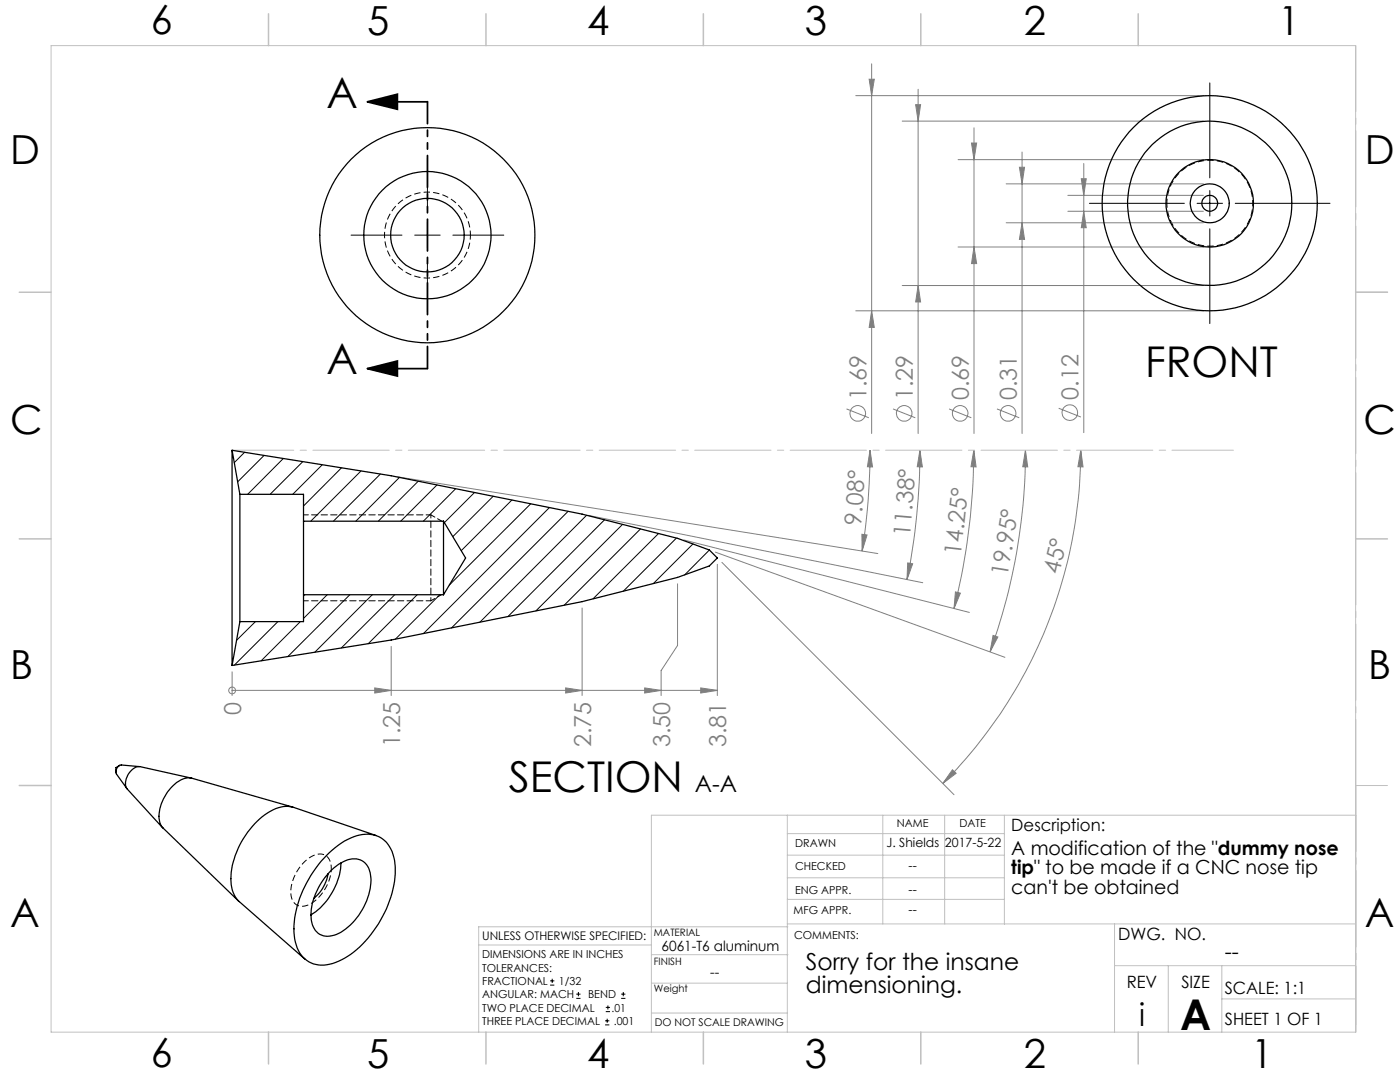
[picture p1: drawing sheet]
<svg xmlns="http://www.w3.org/2000/svg" width="279mm" height="216mm" viewBox="0 0 279 216" stroke-linecap="round" stroke-linejoin="round" font-family="sans-serif">
<g fill="none" stroke="#808080" stroke-width=".2">
<path d="M170.8 19.1h69.4M173.5 15.8h1l-.5 3.3zM174 12.7v73.8M183.2 17.8v68.7M180.1 24.2h60.1M182.7 20.9h1l-.5 3.3zM191.2 31.9h49M193.9 28.5h1l-.5 3.4zM194.4 25.5v61M200.8 36.7h39.4M203.4 33.4h1.1l-.5 3.3zM204 30.3v56.2"/>
<path d="M213.1 39h27.1M215.8 35.7h1l-.5 3.3zM216.3 32.6v53.7M180.1 57h60.1M183.2 57l.5 3.3h-1zM191.2 49.3h49M194.4 49.3l.5 3.3h-1zM200.8 44.5h39.4M204 44.5l.5 3.3h-1.1zM213.1 42.2h27.1M216.3 42.2l.5 3.2h-1zM170.8 62h69.4"/>
<path d="M174 62l.5 3.3h-1zM79.3 95.1l95.9 15.4M168.9 81.6l4.5 1.8M173.6 89.9l.5 3.3-1-.1zM173.6 89.9a125.1 125.1 0 0 1-1.6 20.1M178.2 81.6l4.5 1.8M183.6 89.9l.5 3.3-1-.1zM183.6 89.9a128.6 128.6 0 0 1-2.6 25.7M189.4 81.6l4.5 1.8M194.3 89.9l.5 3.3-1-.1zM194.3 89.9a131.3 131.3 0 0 1-3.9 31.5M199 81.6l4.4 1.8"/>
<path d="M204.6 89.9l.5 3.3-1-.1zM204.6 89.9a117.2 117.2 0 0 1-7 40.2M211.3 81.5l4.4 1.7M215.7 89.9l.4 3.3-1-.1zM215.7 89.9a94 94 0 0 1-27.5 66.4M117.4 102.8l66.7 13.5M135.2 116.5v12.3l-3.3 5v5M136.5 107.7l57 14.5M142.8 110.2l57.8 21M143.2 112.6v26.2M144.1 112.2l46.3 46.4M172 106.6l1 .2-1 3.2z"/>
<path d="M181.2 112.3l.9 .2-1.1 3.1zM190.7 118.1l1 .3-1.3 3zM46.3 137.8h.1M46.3 134.1v4.7M46.3 137.8h96.9M74.8 137.3l3.3 .5-3.3 .5zM78.1 129v9.8M112.9 137.3l3.3 .5-3.3 .5zM116.2 121.3v17.5M128.7 137.3l3.2 .5-3.2 .5zM139.8 137.3l3.4 .5-3.4 .5zM198.2 126.8l.9 .3-1.5 3z"/>
<path d="M190.1 153.6l.7 .7-2.6 2z"/>
<circle cx="171.2" cy="82.5" r="1.56"/>
<circle cx="180.5" cy="82.5" r="1.56"/>
<circle cx="191.6" cy="82.5" r="1.55"/>
<circle cx="201.2" cy="82.5" r="1.55"/>
<circle cx="213.5" cy="82.3" r="1.56"/>
<circle cx="46.3" cy="137.8" r=".67"/>
</g>
<g fill="none" stroke="#000" stroke-width=".2">
<path d="M241.4 16.5v19M85.3 31.7v10.1M241.4 38v5.1M70.1 46.9h10.1M82.8 46.9h5M85.3 44.4v5.1M85.3 52v10.2M90.4 46.9h10.1M217.4 40.6h19M238.9 40.6h5.1M241.4 45.6v19M246.5 40.6h18.9"/>
<path d="M109.8 196.6h.8M109.8 195.7h.8M110.2 195.3v.8M115 199.2h.9M115 198.4h.9M115.4 197.9v.9M124 199.2h.8M124 198.4h.8M124.4 197.9v.9M120.8 204.5h.8M120.8 203.7h.8M120.9 201.9h.8"/>
<path d="M120.9 201h.8M121.2 203.3v.8M121.3 200.6v.8"/>
</g>
<path d="M73.3 20.3l6-1.5v3zM73.3 20.3h12M73.3 73.6l6-1.6v3zM73.3 73.6h12" fill="none" stroke="#000" stroke-width=".35"/>
<path d="M66.1 173.3a2.39 2.39 0 0 0-2.7-2.8 8.2 8.2 0 0 0-5.3 6.6 2.99 2.99 0 0 0 1.6 3.7 5 5 0 0 0 4.5-2.5 8.8 8.8 0 0 0 1.9-5" fill="none" stroke="#000" stroke-width=".2" stroke-dasharray="1.3 .6" stroke-dashoffset=".5" stroke-linecap="butt"/>
<path d="M93.9 46.9a8.6 8.6 0 0 0-12.6-7.6 8.6 8.6 0 0 0-.7 14.7 8.6 8.6 0 0 0 13.2-6.3l.1-.8M232.9 40.5a8.6 8.6 0 0 1 12.6-7.5 8.6 8.6 0 0 1 .7 14.7 8.6 8.6 0 0 1-13.3-6.3v-.9" fill="none" stroke="#000" stroke-width=".2" stroke-dasharray="1.3 .6" stroke-dashoffset=".4" stroke-linecap="butt"/>
<path d="M85.3 20.3v53.2" fill="none" stroke="#000" stroke-width=".35" stroke-dasharray="6.3 1.3 1.3 1.3 1.3 1.3" stroke-dashoffset="2"/>
<path d="M270.6 9.1v49.2M270.6 58.3v49.2M270.6 107.5v49.2M270.6 156.7v49.2" fill="none" stroke="#c0c0c0" stroke-width=".2" stroke-dasharray="15.2 1.3 1.3 1.3" stroke-dashoffset="2.1"/>
<path d="M46.3 89.8h199.9" fill="none" stroke="#c0c0c0" stroke-width=".2" stroke-dasharray="15.2 1.3 1.3 1.3" stroke-dashoffset="3"/>
<g fill="none" stroke="#c0c0c0" stroke-width=".2">
<path d="M10.2 9.1h260.3v196.9h-260.3zM270.5 58.3h6.4M270.5 156.7h6.4M157.1 162.7v43.3M157.1 175.2h43.3M157.1 170.6h43.3M157.1 166.3h43.3M157.1 179.5h43.3M176.2 162.7v21.7M188.5 162.7v21.7M200.4 162.7v21.7M270.6 162.7h-140.6v43.3"/>
<path d="M95.5 188.6h34.5M130 196.2h27.1M130 190.5h27.3M157.1 184.4h113.4M157.2 184.9h-61.7v21.1M222.4 184.4v21.6M222.4 192.7h48.1M233.2 192.7v13.3M243.8 199.3h26.7M243.8 192.7v13.3M130 202.1h27.1"/>
</g>
<g fill="none" stroke="#c0c0c0" stroke-width=".3">
<path d="M53.6 2.8v6.3M97 2.8v6.3M140.4 2.8v6.3M183.8 2.8v6.3M227.2 2.8v6.3M3.8 58.3h6.4M270.5 58.3h6.4M3.8 107.5h6.4M270.5 107.5h6.4M3.8 156.7h6.4M53.6 206v6.3M97 206v6.3"/>
<path d="M140.4 206v6.3M183.8 206v6.3M227.2 206v6.3"/>
</g>
<path d="M86 119.9v-17.2" fill="none" stroke="#000" stroke-width=".2" stroke-dasharray="1.3 .6" stroke-dashoffset=".6"/>
<path d="M60.6 102.7h25.4M60.6 119.9h25.4" fill="none" stroke="#000" stroke-width=".2" stroke-dasharray="1.3 .6" stroke-dashoffset=".3"/>
<path d="M86 119.9l2.1-1.3M86 102.7l2.1 1.3" fill="none" stroke="#000" stroke-width=".2" stroke-dasharray="1.3 .6" stroke-dashoffset=".4"/>
<path d="M73.3 20.3l6-1.5v3zM73.3 73.6l6-1.6v3z" fill="#000"/>
<g fill="#808080">
<path d="M190.1 153.6l.7 .7-2.6 2zM215.7 89.9l.4 3.3-1-.1z"/>
<path d="M198.2 126.8l.9 .3-1.5 3zM204.6 89.9l.5 3.3-1-.1z"/>
<path d="M190.7 118.1l1 .3-1.3 3zM194.3 89.9l.5 3.3-1-.1z"/>
<path d="M181.2 112.3l.9 .2-1.1 3.1zM183.6 89.9l.5 3.3-1-.1z"/>
<path d="M172 106.6l1 .2-1 3.2zM173.6 89.9l.5 3.3-1-.1z"/>
<path d="M128.7 137.3l3.2 .5-3.2 .5zM139.8 137.3l3.4 .5-3.4 .5zM74.8 137.3l3.3 .5-3.3 .5zM112.9 137.3l3.3 .5-3.3 .5z"/>
<path d="M215.8 35.7h1l-.5 3.3zM216.3 42.2l.5 3.2h-1zM203.4 33.4h1.1l-.5 3.3zM204 44.5l.5 3.3h-1.1zM193.9 28.5h1l-.5 3.4zM194.4 49.3l.5 3.3h-1zM182.7 20.9h1l-.5 3.3zM183.2 57l.5 3.3h-1zM173.5 15.8h1l-.5 3.3zM174 62l.5 3.3h-1z"/>
</g>
<g fill="none" stroke="#000" stroke-width=".25">
<path d="M46.3 89.9v42.9M46.3 89.9l1.6 8.7M46.3 89.9l31.8 5 38.1 7.7 19 4.8 6.4 2.3 1.6 1.6-1.6 1.6-6.4 2.3-19 4.9-38.1 7.6-31.8 5.1M47.9 98.6v25.4M47.9 98.6h12.7v5.4M60.6 104v14.7M60.6 118.7v5.3h-12.7M60.6 118.7h27.9M60.6 104h27.9M88.5 104v14.7M88.5 104l4.4 7.3-4.4 7.4M47.9 124l-1.6 8.8"/>
<path d="M23.1 154l.1 .4 2.1 2.9M23.9 152.7l-.8 .5v.8M27.8 153l-3.6-.4a1.3 1.3 0 0 0-1.1 1.4M38.2 155.3l-10.3-2.3a3.3 3.3 0 0 0-2.9 3.1v.6l.3 .7 7.2 7.8M58.4 161l-20.1-5.7a4.4 4.4 0 0 0-4.2 1.9 8.1 8.1 0 0 0-2.2 6.9l.7 1.1 15 14.6M65.2 170.7a12.1 12.1 0 0 1 8.3-4.3 5.4 5.4 0 0 1 5.1 4.7 18 18 0 0 1-2.7 12.6 18.2 18.2 0 0 1-9.5 8.6 5.5 5.5 0 0 1-7.5-4.3 18 18 0 0 1 2.7-12.6l1.9-2.9zM65.5 174.3a8.2 8.2 0 0 1-2.8 4.9M66.2 173.6a6.1 6.1 0 0 1 5.4-2.1 3.5 3.5 0 0 1 2.4 3.6 12.8 12.8 0 0 1-6.9 11.4 3.4 3.4 0 0 1-5-2.9 12.8 12.8 0 0 1 4.1-10zM68.1 172.2a13.3 13.3 0 0 1-6 10.4M75.1 166.7l-16.5-5.6a6.5 6.5 0 0 0-5.7 1.5 16.8 16.8 0 0 0-6.8 13.3 5.6 5.6 0 0 0 1.7 4l13.1 11.5"/>
<circle cx="85.3" cy="46.9" r="21.5"/>
<circle cx="85.3" cy="46.9" r="12.7"/>
<circle cx="85.3" cy="46.9" r="7.3"/>
<circle cx="241.4" cy="40.6" r="21.5"/>
<circle cx="241.4" cy="40.6" r="16.4"/>
<circle cx="241.4" cy="40.6" r="3.9"/>
<circle cx="241.4" cy="40.6" r="8.7"/>
<circle cx="241.4" cy="40.6" r="1.59"/>
</g>
<g fill="none" stroke="#000" stroke-width=".2">
<path d="M48.8 90.2l-2.1 2.1M52.7 90.9l-5.3 5.2M56.6 91.5l-7.2 7.1M60.4 92.1l-6.5 6.5M64.3 92.7l-5.9 5.9M68.2 93.3l-7.6 7.7M72 94l-10 10M75.9 94.6l-9.4 9.4M79.7 95.2l-8.7 8.8M83.5 96l-8 8M87.2 96.8l-7.2 7.2M90.9 97.5l-6.4 6.5"/>
<path d="M94.7 98.3l-6 6M98.4 99l-8 8.1M102.2 99.8l-10.2 10.1M60.8 118.7l-.2 .2M65.3 118.7l-4.7 4.7M69.8 118.7l-12.4 12.3M74.3 118.7l-11.5 11.5M78.8 118.7l-10.7 10.6M83.3 118.7l-9.8 9.7M87.8 118.7l-8.9 8.9M105.9 100.5l-16.3 16.3M109.6 101.3l-25.1 25.1"/>
<path d="M113.4 102l-23.3 23.3M117.1 102.8l-21.4 21.4M120.7 103.7l-19.3 19.3M124.2 104.6l-17.2 17.3M127.8 105.6l-15.2 15.2M131.4 106.5l-13 13M135 107.4l-10.6 10.6M138.3 108.5l-7.9 8M141.6 109.7l-5 5M51 124l-3.8 3.8M55.5 124l-8.7 8.7M59.9 124l-7.8 7.9"/>
</g>
<g font-size="8.5">
<text x="65.1" y="21.5">A</text>
<text x="65.1" y="74.7">A</text>
<text x="228.5" y="75.3">FRONT</text>
<text x="101.5" y="158">SECTION</text>
<text x="235.5" y="205.4">A</text>
</g>
<g font-size="8">
<text x="30.1" y="6.8">6</text>
<text x="73.3" y="6.9">5</text>
<text x="117.2" y="6.9">4</text>
<text x="160.6" y="6.9">3</text>
<text x="204.3" y="6.9">2</text>
<text x="255.1" y="6.9">1</text>
<text x="2.1" y="32.7">D</text>
<text x="272.4" y="32.7">D</text>
<text x="2.1" y="86.5">C</text>
<text x="272.1" y="86.5">C</text>
<text x="2.1" y="135.6">B</text>
<text x="273.1" y="135.6">B</text>
<text x="2.1" y="185.1">A</text>
<text x="272.4" y="185.1">A</text>
<text x="30.1" y="213">6</text>
<text x="73.3" y="213.1">5</text>
<text x="117.2" y="213.1">4</text>
<text x="160.6" y="213.1">3</text>
<text x="204.3" y="213.1">2</text>
<text x="249.7" y="213.1">1</text>
</g>
<text font-size="6.3" x="227.3" y="204.6">i</text>
<g font-size="4.7" fill="#808080">
<text x="172.9" y="79.9" transform="rotate(-90 172.9 79.9)">1.69</text>
<text x="182.2" y="79.9" transform="rotate(-90 182.2 79.9)">1.29</text>
<text x="193.3" y="79.9" transform="rotate(-90 193.3 79.9)">0.69</text>
<text x="202.9" y="79.9" transform="rotate(-90 202.9 79.9)">0.31</text>
<text x="215.2" y="79.8" transform="rotate(-90 215.2 79.8)">0.12</text>
<text x="171.9" y="104.9" transform="rotate(-86 171.9 104.9)">9.08°</text>
<text x="181.6" y="107.1" transform="rotate(-85 181.6 107.1)">11.38°</text>
<text x="191.8" y="110.9" transform="rotate(-84 191.8 110.9)">14.25°</text>
<text x="201.1" y="115.2" transform="rotate(-81 201.1 115.2)">19.95°</text>
<text x="211.4" y="114.7" transform="rotate(-77 211.4 114.7)">45°</text>
<text x="48.1" y="142.7" transform="rotate(-90 48.1 142.7)">0</text>
<text x="79.9" y="149.1" transform="rotate(-90 79.9 149.1)">1.25</text>
<text x="118" y="149.1" transform="rotate(-90 118 149.1)">2.75</text>
<text x="133.7" y="149.1" transform="rotate(-90 133.7 149.1)">3.50</text>
<text x="144.9" y="149.1" transform="rotate(-90 144.9 149.1)">3.81</text>
</g>
<g font-size="4.7">
<text x="138.7" y="158">A-A</text>
<text x="160.8" y="193.6">Sorry for the insane</text>
<text x="160.8" y="198.2">dimensioning.</text>
</g>
<text font-size="4.2" x="244.4" y="191.4">--</text>
<g font-size="3.9">
<text x="201.8" y="170.6">A modification of the &quot;dummy nose</text>
<text x="201.8" y="174.5">tip&quot; to be made if a CNC nose tip</text>
<text x="201.8" y="178.4">can't be obtained</text>
</g>
<g font-size="3.4">
<text x="201.8" y="165.9">Description:</text>
<text x="223.2" y="187.6">DWG. NO.</text>
<text x="224.9" y="197.2">REV</text>
<text x="235.8" y="197.2">SIZE</text>
<text x="244.4" y="198.4">SCALE: 1:1</text>
<text x="244.4" y="204.6">SHEET 1 OF 1</text>
</g>
<g font-size="2.8">
<text x="132" y="189.7">6061-T6 aluminum</text>
<text x="141.7" y="194.9">--</text>
</g>
<g font-size="2.5">
<text x="176.9" y="169">J. Shields</text>
<text x="181.3" y="173.5">--</text>
<text x="188.6" y="169">2017-5-22</text>
<text x="181.3" y="178.3">--</text>
<text x="181.3" y="182.3">--</text>
</g>
<text font-size="2.4" x="96.2" y="187.5">UNLESS OTHERWISE SPECIFIED:</text>
<g font-size="2.2">
<text x="179" y="165.1">NAME</text>
<text x="191.5" y="165.1">DATE</text>
<text x="158.7" y="169">DRAWN</text>
<text x="158.7" y="173.5">CHECKED</text>
<text x="158.7" y="178.3">ENG APPR.</text>
<text x="158.4" y="182.4">MFG APPR.</text>
<text x="96.2" y="191.2">DIMENSIONS ARE IN INCHES</text>
<text x="158.5" y="187.4">COMMENTS:</text>
<text x="96.2" y="193.9">TOLERANCES:</text>
<text x="96.2" y="196.5">FRACTIONAL</text>
<text x="111.5" y="196.5">1/32</text>
<text x="96.2" y="201.8">TWO PLACE DECIMAL</text>
<text x="96.2" y="199.2">ANGULAR: MACH</text>
<text x="117.4" y="199.2">BEND</text>
<text x="122.1" y="201.8">.01</text>
<text x="96.2" y="204.5">THREE PLACE DECIMAL</text>
<text x="122.5" y="204.5">.001</text>
</g>
<text font-size="2.1" x="130.7" y="204.6">DO NOT SCALE DRAWING</text>
<g font-size="2">
<text x="130.5" y="186.8">MATERIAL</text>
<text x="130.5" y="192.5">FINISH</text>
<text x="130.5" y="198">Weight</text>
</g>
</svg>
